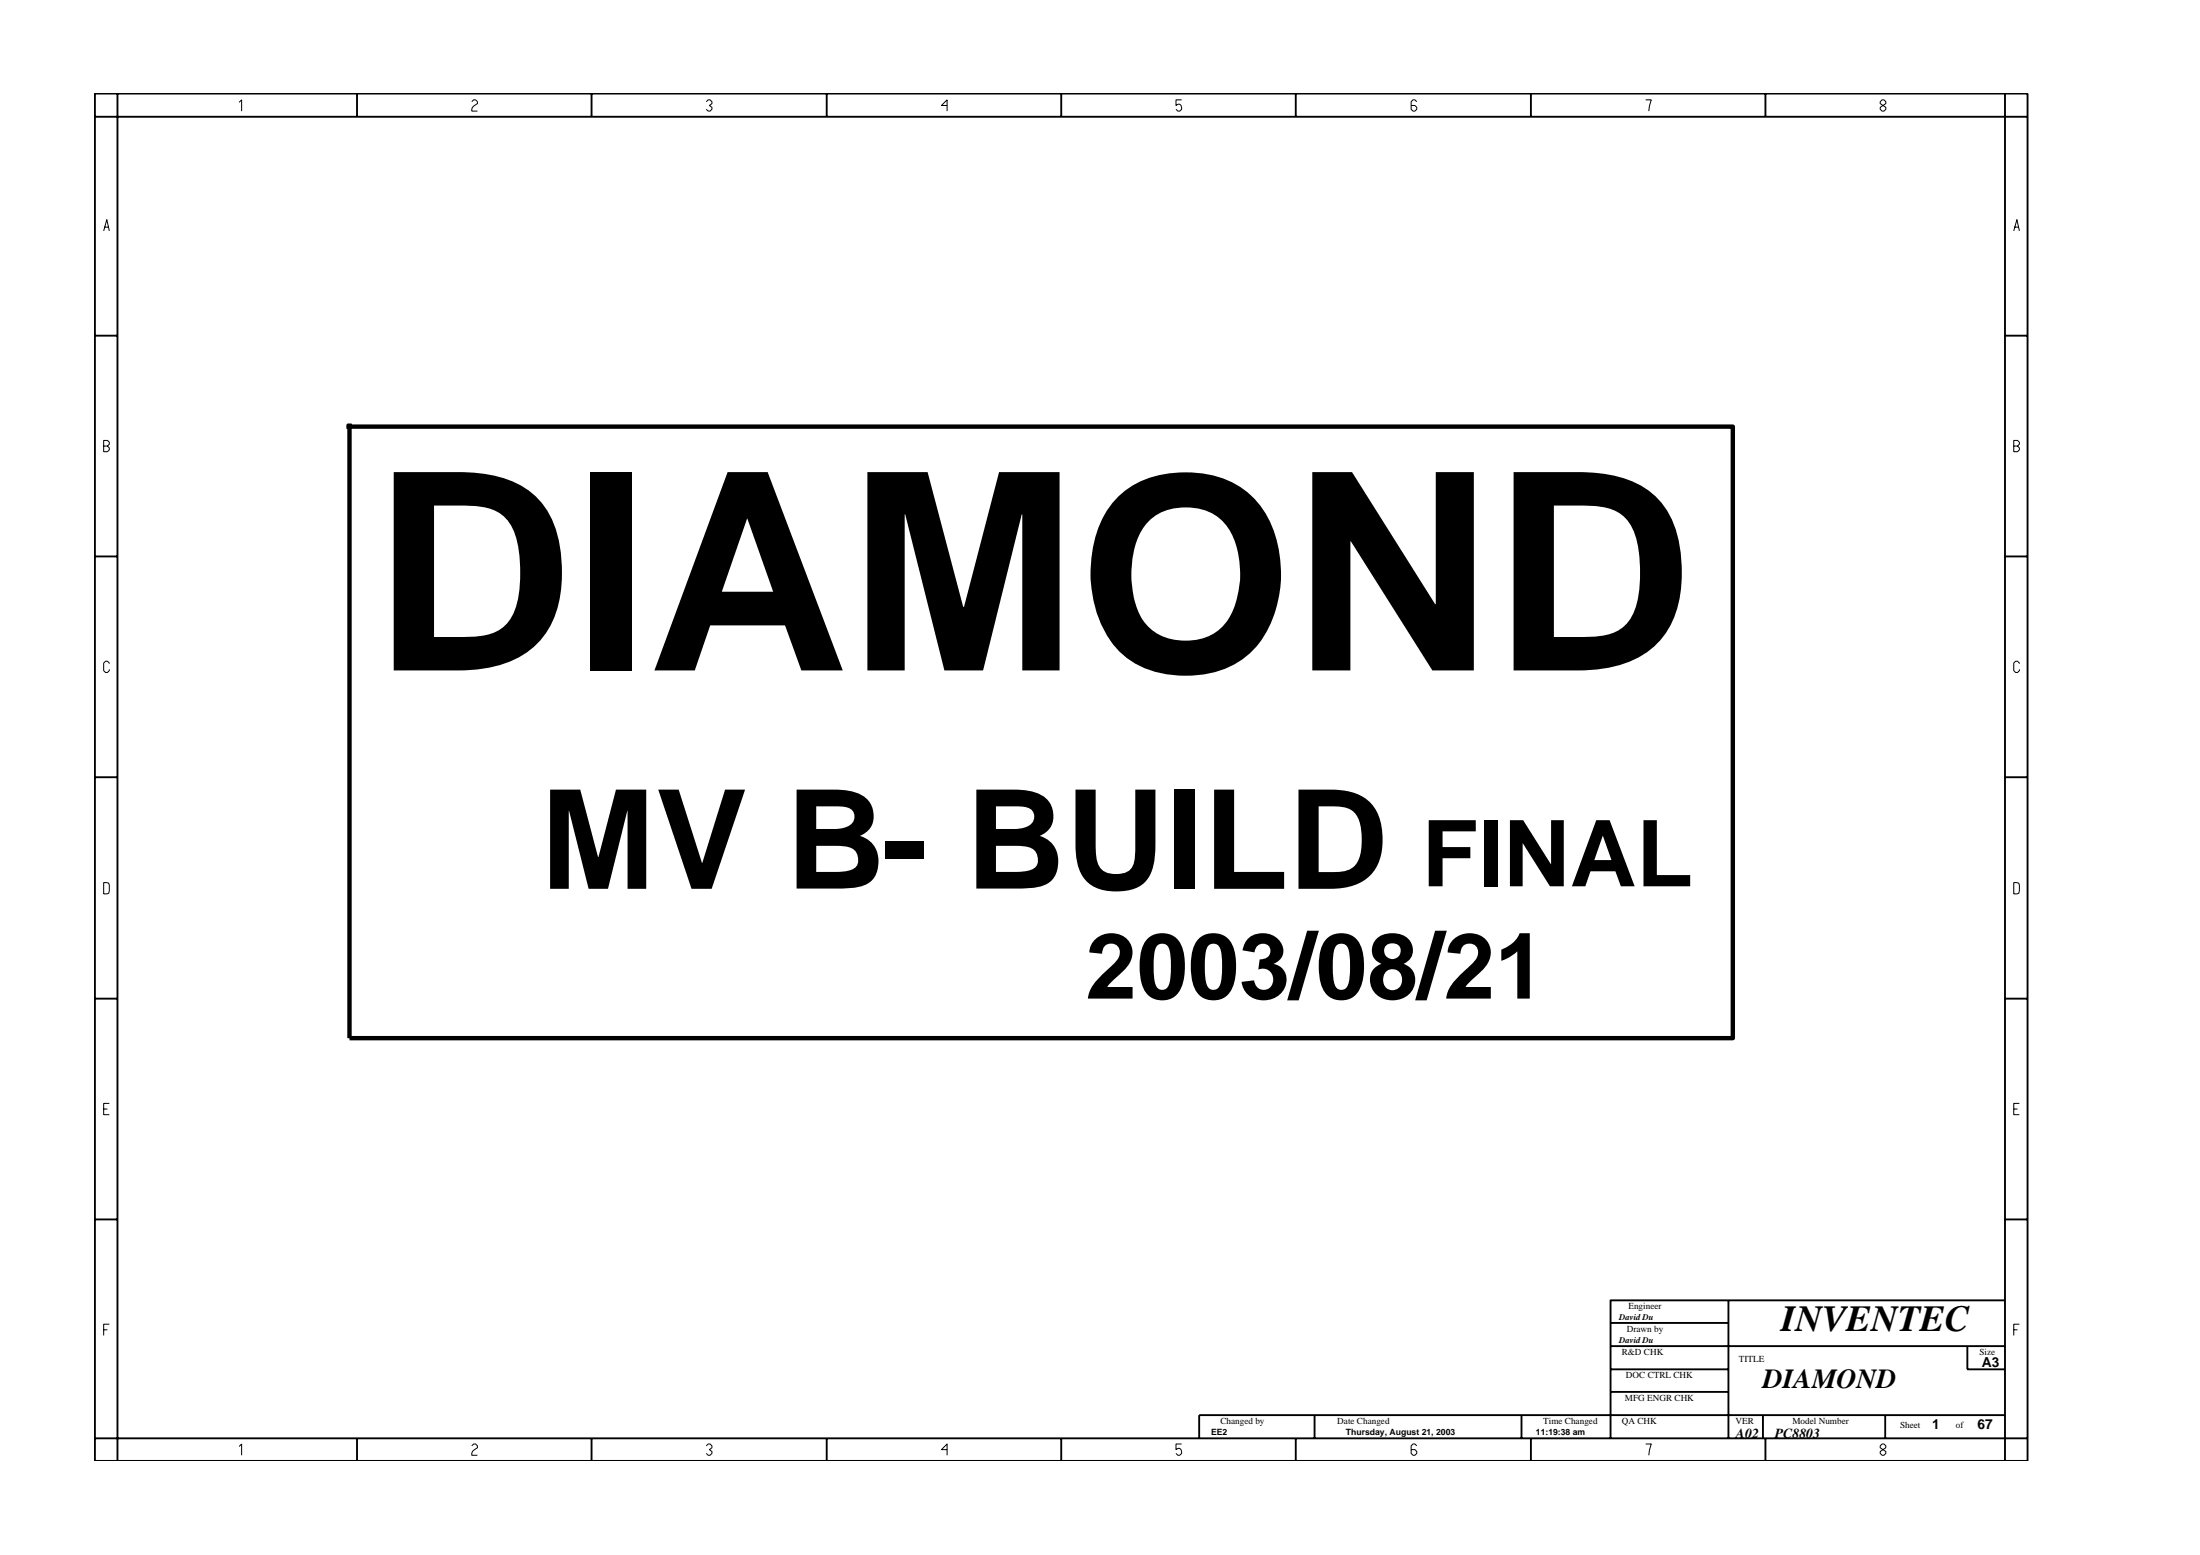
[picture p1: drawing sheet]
<svg xmlns="http://www.w3.org/2000/svg" width="297mm" height="210mm" viewBox="0 0 297 210" stroke-linecap="round" stroke-linejoin="round" font-family="sans-serif">
<g fill="none" stroke="#000" stroke-width=".25">
<path d="M12.8 12.6h261v184.6h-261zM12.8 15.8h261M15.9 12.6v184.6M48.2 12.6v3.2M79.9 12.6v3.2M111.6 12.6v3.2M143.3 12.6v3.2M174.9 12.6v3.2M206.7 12.6v3.2M238.4 12.6v3.2M270.7 12.6v184.6M12.8 45.3h3.1"/>
<path d="M270.7 45.3h3.1M12.8 75.1h3.1M270.7 75.1h3.1M12.8 104.9h3.1M270.7 104.9h3.1M12.8 134.8h3.1M270.7 134.8h3.1M12.8 164.6h3.1M217.5 178.6h15.9M233.4 175.5v18.7M270.7 175.5h-53.2v18.7M270.7 164.6h3.1"/>
<path d="M12.8 194.2h261M48.2 194.2v3M79.9 194.2v3M111.6 194.2v3M143.3 194.2v3M174.9 194.2v3M177.5 191v3.2M205.4 191v3.2M206.7 194.2v3M217.5 181.7h53.2M217.5 184.8h15.9M217.5 187.9h15.9"/>
<path d="M238 191v3.2M238.4 194.2v3M254.5 191v3.2M265.6 181.7v3.1h5.1M270.7 191h-108.8v3.2"/>
</g>
<path d="M47.2 57.2v82.9h186.8v-82.5h-187.2" fill="none" stroke="#000" stroke-width=".59"/>
<g fill="none" stroke="#000" stroke-width=".14">
<path d="M32.3 13.8l.3-.3v1.5M63.7 13.7l.3-.2h.2l.3 .2v.3l-.5 .3-.3 .4v.3h.8M95.4 13.7l.2-.2h.3l.2 .2v.3l-.3 .2 .3 .3v.2l-.2 .3h-.3l-.2-.3M127.9 14.2h-.8l.8-.7v1.5M159.5 13.5h-.7v.7l.2-.1a.5 .5 0 0 1 .5 .6l-.2 .3h-.3l-.2-.3M191.3 13.7l-.3-.2h-.2l-.3 .2v1l.3 .3h.2l.3-.3v-.2l-.3-.3h-.5M222.2 13.5h.8l-.4 1.5M253.9 13.7l.2-.2h.3l.2 .2v.3l-.7 .5v.2l.2 .3h.3l.2-.3v-.2l-.7-.5zM14 31.2l.4-1.6 .4 1.6M14.1 30.7h.6M271.9 31.2l.4-1.6 .4 1.6M272 30.7h.6"/>
<path d="M14 59.5h.5l.3 .2v.3l-.3 .2 .3 .3v.2l-.3 .3h-.5zM14 60.2h.5M271.9 60.2h.5l.3-.2v-.3l-.3-.2h-.5v1.5h.5l.3-.3v-.2l-.3-.3M14.8 89.6l-.3-.3h-.2l-.3 .2v1l.3 .3h.2l.3-.3v-.1M272.7 89.6l-.3-.3h-.3l-.2 .2v1l.2 .3h.3l.3-.3v-.1M14 119.1l.7 .1 .1 .3-.1 1.1-.7 .1zM271.9 119.1l.7 .1 .1 .3-.1 1.1-.7 .1zM14 149.7h.5M14.8 148.9h-.8v1.6h.8M271.9 149.7h.5M272.7 148.9h-.8v1.6h.8M14 179.5h.5"/>
<path d="M14.8 178.7h-.8v1.6M271.9 179.5h.5M272.7 178.7h-.8v1.6M32.3 195.3l.3-.4v1.5M63.7 195.2l.3-.3h.2l.3 .3v.2l-.7 .5-.1 .3v.2h.8M95.4 195.2l.2-.3h.3l.2 .3v.2l-.3 .3 .3 .2v.3l-.2 .2h-.3l-.2-.2M127.9 195.7h-.8l.8-.8v1.5M159.5 194.9h-.7v.8l.2-.2a.5 .5 0 0 1 .5 .7l-.2 .2h-.3l-.2-.2M191.3 195.2l-.3-.3h-.2l-.3 .3v1l.3 .2h.2l.3-.2v-.3l-.3-.2h-.5M222.2 194.9h.8l-.4 1.5M254.1 194.9l-.2 .3v.2l.7 .5v.3l-.2 .2h-.3l-.2-.2v-.3l.7-.5v-.2l-.2-.3z"/>
</g>
<text font-size="37.3" x="50.3" y="90.5">DIAMOND</text>
<text font-size="18.6" x="73" y="120">MV B- BUILD</text>
<g font-size="12.4">
<text x="192" y="119.6">FINAL</text>
<text x="146.6" y="134.8">2003/08/21</text>
</g>
<text font-size="5" x="240.5" y="179.7">INVENTEC</text>
<text font-size="3.7" x="238" y="187.3">DIAMOND</text>
<g font-size="1.9">
<text x="267.6" y="184.6">A3</text>
<text x="234.4" y="194.1">A02</text>
<text x="239.6" y="194.1">PC8803</text>
<text x="260.9" y="192.9">1</text>
<text x="267" y="192.9">67</text>
</g>
<g font-size="1.2">
<text x="218.6" y="178.2">David Du</text>
<text x="219.6" y="179.8">Drawn by</text>
<text x="219.9" y="176.7">Engineer</text>
<text x="218.6" y="181.3">David Du</text>
<text x="219" y="182.9">R&amp;D CHK</text>
<text x="234.8" y="183.8">TITLE</text>
<text x="267.3" y="182.9">Size</text>
<text x="219.4" y="189.2">MFG ENGR CHK</text>
<text x="219.5" y="186">DOC CTRL CHK</text>
<text x="163.5" y="193.7">EE2</text>
<text x="164.8" y="192.2">Changed by</text>
<text x="180.6" y="192.2">Date Changed</text>
<text x="181.7" y="193.7">Thursday, August 21, 2003</text>
<text x="207.4" y="193.7">11:19:38 am</text>
<text x="208.4" y="192.2">Time Changed</text>
<text x="219" y="192.2">QA CHK</text>
<text x="234.3" y="192.2">VER</text>
<text x="242" y="192.2">Model Number</text>
<text x="256.5" y="192.7">Sheet</text>
<text x="264.1" y="192.7">of</text>
</g>
</svg>
